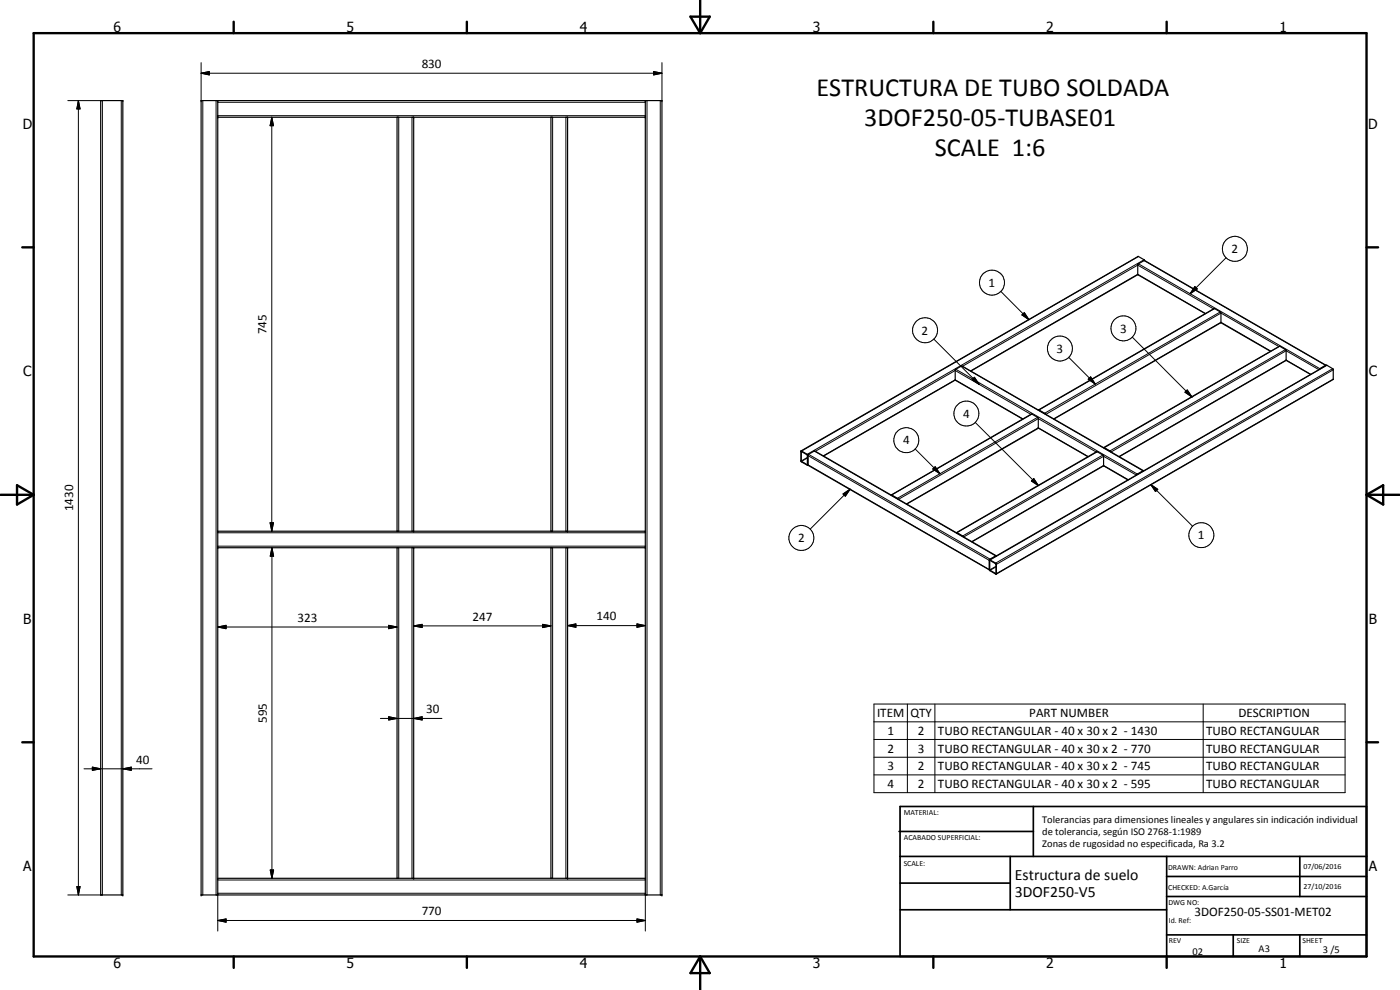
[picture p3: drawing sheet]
<svg xmlns="http://www.w3.org/2000/svg" width="420mm" height="297mm" viewBox="0 0 420 297" stroke-linecap="round" stroke-linejoin="round" font-family="sans-serif">
<g fill="none" stroke="#000" stroke-width=".35">
<path d="M30.2 30.2h6.7v238.3h-6.7zM60.4 30.2h138.3v238.3h-138.3zM65.4 30.2v238.3M65.4 35.2h128.3M119.2 35.2v124.2M124.2 35.2v124.2M165.3 35.2v124.2M170.3 35.2v124.2M193.7 30.2v238.3M343.6 78.2l-2-1.3-101.2 58.4M341.4 82.4l-50 28.9M361.7 94.1l-20.2-11.6-.1-3.1 2.1-1.3 54.5 31.5"/>
<path d="M366.4 96.8l14.9 8.6M366.4 96.8l-50.1 28.9M366.4 96.8l-.1-3.1-1.9-1.1-52.7 30.4M286.7 114l-39.5 22.8M286.7 114v-3l1.9-1.2 54.6 31.4M286.7 114l20.2 11.7M386 108.1l7.3 4.3M386 108.1l-.1-3.1-1.9-1.1-52.8 30.4M386 108.1l-50.1 28.9M398 109.6l-2.1 1.3M398 109.6h.1M240.4 135.3v3l2 1.3"/>
<path d="M240.4 135.3l1.9 1 .2 .4M240.5 135.5l1.8 1v2.9l-1.8-1zM242.5 139.4l-.1 .2M242.5 139.6v-3l2-1.3 54.5 31.5M242.5 139.6h-.1M242.5 139.6l54.4 31.4M311.6 128.4l14.9 8.6M311.6 128.4l-39.5 22.9M311.6 128.4v-2.9l-2-1.3-42.1 24.3M311.7 123l2 1.2M311.7 123l-.1 .1M331.2 139.7l7.3 4.3"/>
<path d="M331.2 134.3v.1M331.2 134.3l2.1 1.3M65.4 159.4h128.3M267.5 148.5l2 1.3M267.5 148.5h-.1M287.1 159.8l42-24.3 2 1.1v3.2l-39.4 22.8M287.1 159.8v.1M287.1 159.8l2 1.3M343.1 141.2l.1 .1M343.1 141.2l-2 1.3M65.4 164.3h128.3M119.2 164.3v99.2"/>
<path d="M124.2 164.3v99.2M165.3 164.3v99.2M170.3 164.3v99.2M296.9 168v3M296.9 171l2.1 1.3M297 168l101.1-58.4 2 1.1v3.2l-101.1 58.4M297 168l2 1.2v3.1M297 168h-.1M297.1 168.1l-.1 2.9 1.8 1.1M297.1 168.1h.1M297.1 168.1l1.7 1.1M297.1 167.8l-.2 .2"/>
<path d="M298.8 172.1h.1M298.8 169.2h.1M298.9 169.2v2.9M299 166.8h.1M299 166.8h-.2M65.4 263.5h128.3"/>
</g>
<g fill="#000">
<circle cx="36.9" cy="30.2" r=".18"/>
<circle cx="60.4" cy="30.2" r=".18"/>
<circle cx="65.4" cy="35.2" r=".18"/>
<circle cx="124.2" cy="35.2" r=".18"/>
<circle cx="170.3" cy="35.2" r=".18"/>
<circle cx="193.7" cy="35.2" r=".18"/>
<circle cx="198.7" cy="30.2" r=".18"/>
<circle cx="65.4" cy="159.4" r=".18"/>
<circle cx="124.2" cy="159.4" r=".18"/>
<circle cx="170.3" cy="159.4" r=".18"/>
<circle cx="193.7" cy="159.4" r=".18"/>
<circle cx="65.4" cy="164.3" r=".18"/>
<circle cx="124.2" cy="164.3" r=".18"/>
<circle cx="170.3" cy="164.3" r=".18"/>
<circle cx="193.7" cy="164.3" r=".18"/>
<circle cx="36.9" cy="268.5" r=".18"/>
<circle cx="60.4" cy="268.5" r=".18"/>
<circle cx="124.2" cy="263.5" r=".18"/>
<circle cx="170.3" cy="263.5" r=".18"/>
<circle cx="198.7" cy="268.5" r=".18"/>
</g>
<g fill="none" stroke="#000" stroke-width=".3">
<path d="M60.4 18.8v11.4M198.7 18.8v11.4M20.4 30.2h10.3v238.3h-10.3M23.5 30.2l.5 2.5h-.9zM23.5 30.2v238.3M36.4 30.2v238.3M60.4 22l2.4-.5v1zM60.4 22h138.3M60.9 30.2v238.3M64.8 30.2v238.3M65.4 34.7h128.3M65.4 30.7h128.3"/>
<path d="M81.6 35.2l.5 2.5h-1zM81.6 35.2v124.2M119.7 35.2v124.2M123.6 35.2v124.2M165.9 35.2v124.2M169.8 35.2v124.2M194.2 30.2v238.3M196.2 21.5l2.5 .5-2.5 .5zM198.2 30.2v238.3M341.7 77l-101.1 58.3M341.7 79.2l54.4 31.4M343.4 77.9l-101.1 58.4"/>
<path d="M343.4 78.2l54.4 31.4M367.9 77.3l-10.7 10.8M300.3 87.4l8.5 8.5M306.7 94.5l.7-.7 1.4 2.1zM358.6 86l.7 .7-2.1 1.4zM361.8 94.1l-20.4-11.8-50.1 29M364.2 92.7l-22.8-13.2-52.5 30.4M364.5 92.6l-52.7 30.4M366.2 93.6l-52.7 30.4M280.2 101.7l13.7 13.6M286.8 110.8l54.5 31.4M288.6 109.8l54.4 31.5"/>
<path d="M292.4 113.2l1.5 2.1-2.2-1.4zM320.7 107.2l8 8M326.6 113.8l.7-.7 1.4 2.1zM327.3 113.1l1.4 2.1-2.1-1.4zM339.8 101.1l17.9 18M355.6 117.7l.7-.7 1.4 2.1zM356.3 117l1.4 2.1-2.1-1.4zM381.4 105.4l-15-8.7-50.2 29M383.8 104l-17.4-10.1-52.6 30.4M384.1 103.9l-52.7 30.4M385.8 104.9l-52.7 30.4M393.4 112.3l-7.4-4.3-50.2 29"/>
<path d="M395.8 110.9l-9.8-5.7-52.6 30.4M398.2 109.6l-101.1 58.4M400 110.6l-101.2 58.4M400.1 113.7l-101.1 58.4M400.1 111l-101.1 58.3M240.6 135.5l-.1 .1M242.3 137.4l-1.7 1M242.3 139.4h.1M242.3 137.2l-1.8 1.1M242.5 139.4l54.4 31.5M242.5 136.7l54.4 31.4M242.6 136.3l54.5 31.5"/>
<path d="M244.4 135.3l54.4 31.5M274.6 134.7l7.5 7.5M292.7 126.7l18.9 19M307 125.7l-20.3-11.7-39.6 22.8M309.4 124.3l-22.7-13.1-42 24.2M309.7 124.2l-42.1 24.3M311.4 125.2l-42.1 24.3M326.6 137l-15-8.6-39.6 22.8M329 135.6l-17.4-10-41.9 24.2M329.3 135.6l-42.1 24.2M331 136.5l-42.1 24.3M65.4 159.9h128.3"/>
<path d="M81.1 156.8h1l-.5 2.6zM253 148.2l2.1-1.4-1.4 2.1zM255.1 146.8l-11.9 11.9M279.9 140.7l.8-.7 1.4 2.2zM310.2 143.6l1.4 2.1-2.1-1.4zM338.6 143.9l-7.4-4.2-39.6 22.8M341 142.5l-9.8-5.6-42 24.2M345.3 145.4l2.2 1.4-.7 .7zM345.3 145.4l12.6 12.5M65.4 163.9h128.3M81.6 164.3l.5 2.6h-1zM81.6 164.3v99.2"/>
<path d="M119.7 164.3v99.2M123.6 164.3v99.2M165.9 164.3v99.2M169.8 164.3v99.2M297.1 168.1l-.1 .1M298.9 170.1l-1.8 1M298.9 172l-.1 .1M298.9 169.9l-1.9 1.1M65.4 188.1l2.4-.5v1zM65.4 188.1h53.8M116.7 187.6l2.5 .5-2.5 .5zM124.2 187.8l2.5-.5v1z"/>
<path d="M124.2 187.8h41.1M162.8 187.3l2.5 .5-2.5 .5zM170.3 187.7l2.5-.5v1zM170.3 187.7h23.4M191.2 187.2l2.5 .5-2.5 .5zM114.2 215.6h18.4M116.7 215.1l2.5 .5-2.5 .4zM124.2 215.6l2.5-.5v.9zM262.3 211.2h141.4v26.6h-141.4zM262.3 216.6h141.4M272.3 211.2v26.6M280.6 211.2v26.6"/>
<path d="M361.1 211.2v26.6M25.2 230.7h20.4M27.7 230.2l2.5 .5-2.5 .4zM36.9 230.7l2.5-.5v.9zM262.3 221.9h141.4M262.3 227.2h141.4M262.3 232.5h141.4M23.1 266h.9l-.5 2.5zM65.4 276.2l2.4-.5v1zM65.4 264h128.3M65.4 268h128.3M65.4 276.2h128.3"/>
<path d="M65.4 268.5v10.9M81.1 261h1l-.5 2.5zM191.2 275.7l2.5 .5-2.5 .5zM193.7 268.5v10.9"/>
<circle cx="370.6" cy="74.7" r="3.8"/>
<circle cx="277.6" cy="99.1" r="3.7"/>
<circle cx="297.7" cy="84.8" r="3.7"/>
<circle cx="337.2" cy="98.5" r="3.8"/>
<circle cx="318.1" cy="104.6" r="3.7"/>
<circle cx="272" cy="132.1" r="3.8"/>
<circle cx="290" cy="124.1" r="3.7"/>
<circle cx="240.5" cy="161.4" r="3.7"/>
<circle cx="360.5" cy="160.6" r="3.8"/>
</g>
<g fill="none" stroke="#000" stroke-width=".71">
<path d="M10.1 9.9h400v277.1h-400zM70.1 6.5v3.4M140.1 6.5v3.4M207.2 5h5.8l-2.9 4.9zM210.1 0v9.9M280.1 6.5v3.4M350.1 6.5v3.4M6.7 74.2h3.4M410.1 74.2h3.5M.1 148.5h10M5.1 145.6l5 2.9-5 2.9zM410.1 148.5h10"/>
<path d="M410.1 148.5l5-2.9v5.8zM6.7 222.7h3.4M410.1 222.7h3.5M70.1 287v3.4M140.1 287v3.4M210.1 287v10M210.1 287l2.9 5h-5.8zM280.1 287v3.4M350.1 287v3.4"/>
</g>
<g fill="none" stroke="#000" stroke-width=".51">
<path d="M269.8 249.5h40.3M270.1 242h140v45h-140zM270.1 257h140M303.2 257v16M310.1 242v15M350.1 257v30M390.1 257v12M270.1 265h33.1M270.1 273h80M350.1 269h60M350.1 263h60M350.1 280.5h60"/>
<path d="M370.1 280.5v6.5M390.1 280.5v6.5"/>
</g>
<g fill="#000">
<path d="M23.5 30.2l.5 2.5h-.9zM60.4 22l2.4-.5v1zM81.6 35.2l.5 2.5h-1zM196.2 21.5l2.5 .5-2.5 .5zM306.7 94.5l.7-.7 1.4 2.1zM358.6 86l.7 .7-2.1 1.4zM292.4 113.2l1.5 2.1-2.2-1.4zM327.3 113.1l1.4 2.1-2.1-1.4zM356.3 117l1.4 2.1-2.1-1.4zM81.1 156.8h1l-.5 2.6zM253 148.2l2.1-1.4-1.4 2.1zM279.9 140.7l.8-.7 1.4 2.2z"/>
<path d="M310.2 143.6l1.4 2.1-2.1-1.4zM345.3 145.4l2.2 1.4-.7 .7zM81.6 164.3l.5 2.6h-1zM65.4 188.1l2.4-.5v1zM116.7 187.6l2.5 .5-2.5 .5zM124.2 187.8l2.5-.5v1zM162.8 187.3l2.5 .5-2.5 .5zM170.3 187.7l2.5-.5v1zM191.2 187.2l2.5 .5-2.5 .5zM116.7 215.1l2.5 .5-2.5 .4zM124.2 215.6l2.5-.5v.9zM27.7 230.2l2.5 .5-2.5 .4z"/>
<path d="M36.9 230.7l2.5-.5v.9zM23.1 266h.9l-.5 2.5zM65.4 276.2l2.4-.5v1zM81.1 261h1l-.5 2.5zM191.2 275.7l2.5 .5-2.5 .5z"/>
</g>
<g font-size="7.9">
<text x="245.1" y="28.9">ESTRUCTURA DE TUBO SOLDADA</text>
<text x="259.3" y="37.9">3DOF250-05-TUBASE01</text>
<text x="280.5" y="46.9">SCALE 1:6</text>
</g>
<g font-size="4.7">
<text x="304.6" y="263.9">Estructura de suelo</text>
<text x="304.6" y="269.3">3DOF250-V5</text>
</g>
<g font-size="4.2">
<text x="34" y="9.6">6</text>
<text x="104" y="9.6">5</text>
<text x="174" y="9.6">4</text>
<text x="244" y="9.6">3</text>
<text x="314" y="9.6">2</text>
<text x="384" y="9.6">1</text>
<text x="6.8" y="38.7">D</text>
<text x="410.6" y="38.7">D</text>
<text x="7" y="112.9">C</text>
<text x="410.8" y="112.9">C</text>
<text x="7" y="187.1">B</text>
<text x="410.8" y="187.1">B</text>
<text x="7" y="261.4">A</text>
<text x="410.8" y="261.4">A</text>
<text x="34" y="290.4">6</text>
<text x="104" y="290.4">5</text>
<text x="174" y="290.4">4</text>
<text x="244" y="290.4">3</text>
<text x="314" y="290.4">2</text>
<text x="384" y="290.4">1</text>
</g>
<g font-size="3.9">
<text x="126.6" y="20.4">830</text>
<text x="369.6" y="76">2</text>
<text x="296.7" y="86.1">1</text>
<text x="80" y="100.3" transform="rotate(-90 80 100.3)">745</text>
<text x="276.6" y="100.4">2</text>
<text x="336.2" y="99.8">3</text>
<text x="317.1" y="105.9">3</text>
<text x="289" y="125.4">4</text>
<text x="271" y="133.3">4</text>
<text x="22" y="153.4" transform="rotate(-90 22 153.4)">1430</text>
<text x="359.5" y="161.8">1</text>
<text x="239.5" y="162.7">2</text>
<text x="89.3" y="186.6">323</text>
<text x="141.8" y="186.3">247</text>
<text x="179.1" y="186.1">140</text>
<text x="127.9" y="214">30</text>
<text x="263.2" y="215.2">ITEM</text>
<text x="273.2" y="215.2">QTY</text>
<text x="308.9" y="215.2">PART NUMBER</text>
<text x="371.7" y="215.2">DESCRIPTION</text>
<text x="80.1" y="217" transform="rotate(-90 80.1 217)">595</text>
<text x="266.3" y="220.5">1</text>
<text x="275.5" y="220.5">2</text>
<text x="281.5" y="220.5">TUBO RECTANGULAR - 40 x 30 x 2 - 1430</text>
<text x="362" y="220.5">TUBO RECTANGULAR</text>
<text x="266.3" y="225.8">2</text>
<text x="275.5" y="225.8">3</text>
<text x="281.5" y="225.8">TUBO RECTANGULAR - 40 x 30 x 2 - 770</text>
<text x="362" y="225.8">TUBO RECTANGULAR</text>
<text x="40.9" y="229.1">40</text>
<text x="266.3" y="231.1">3</text>
<text x="275.5" y="231.1">2</text>
<text x="281.5" y="231.1">TUBO RECTANGULAR - 40 x 30 x 2 - 745</text>
<text x="362" y="231.1">TUBO RECTANGULAR</text>
<text x="266.3" y="236.4">4</text>
<text x="275.5" y="236.4">2</text>
<text x="281.5" y="236.4">TUBO RECTANGULAR - 40 x 30 x 2 - 595</text>
<text x="362" y="236.4">TUBO RECTANGULAR</text>
<text x="126.6" y="274.6">770</text>
<text x="358.5" y="275">3DOF250-05-SS01-MET02</text>
</g>
<g font-size="3.1">
<text x="312.7" y="246.8">Tolerancias para dimensiones lineales y angulares sin indicación individual</text>
<text x="312.7" y="250.4">de tolerancia, según ISO 2768-1:1989</text>
<text x="312.7" y="254">Zonas de rugosidad no especificada, Ra 3.2</text>
<text x="357.9" y="286.4">02</text>
<text x="377.7" y="285.6">A3</text>
<text x="397" y="285.9">3 /5</text>
</g>
<g font-size="2.4">
<text x="271.2" y="244.4">MATERIAL:</text>
<text x="271.3" y="252">ACABADO SUPERFICIAL:</text>
<text x="271.2" y="259.7">SCALE:</text>
<text x="350.6" y="261">DRAWN: Adrian Parro</text>
<text x="391.2" y="260.6">07/06/2016</text>
<text x="350.6" y="267.1">CHECKED: A.García</text>
<text x="391.2" y="266.7">27/10/2016</text>
<text x="350.6" y="271.4">DWG NO:</text>
<text x="350.8" y="276.9">Id. Ref:</text>
<text x="350.8" y="282.8">REV</text>
<text x="371.2" y="282.9">SIZE</text>
<text x="390.9" y="282.9">SHEET</text>
</g>
</svg>
